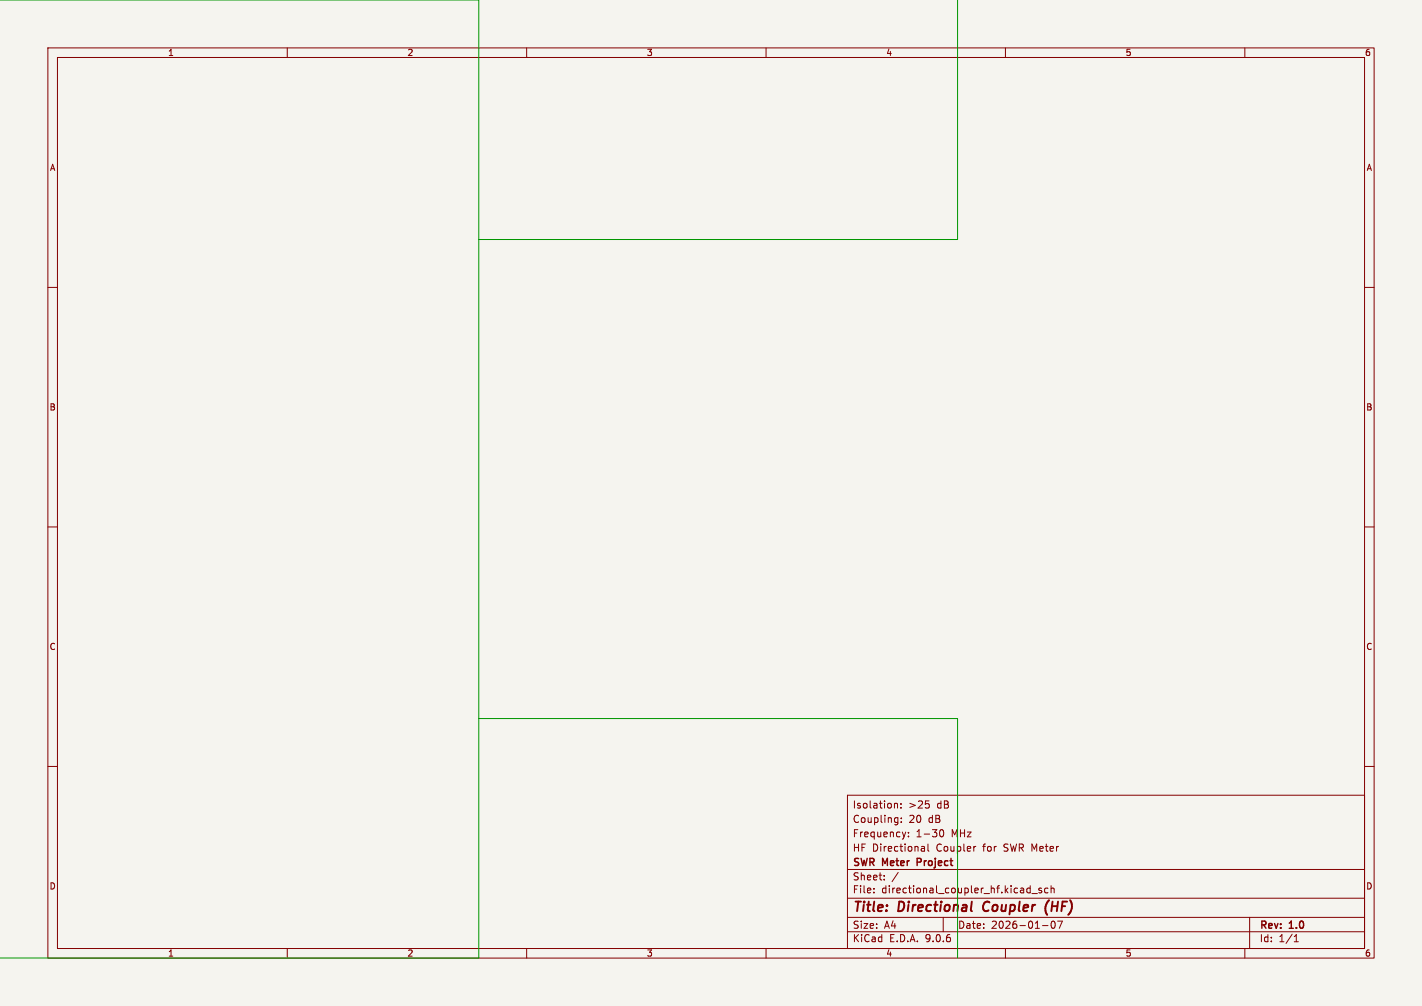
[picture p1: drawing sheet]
(kicad_sch
 (version 20250114)
 (generator "eeschema")
 (generator_version "9.0")
 (paper "A4")
 (title_block
  (title "Directional Coupler (HF)")
  (rev "1.0")
  (date "2026-01-07")
  (company "SWR Meter Project")
  (comment 1 "HF Directional Coupler for SWR Meter")
  (comment 2 "Frequency: 1-30 MHz")
  (comment 3 "Coupling: 20 dB")
  (comment 4 "Isolation: >25 dB"))
 (symbol (lib_id "Device:R") (at 100 50 0) (unit 1))
 (symbol (lib_id "Device:R") (at 100 150 0) (unit 1))
 (symbol (lib_id "Device:Conn_01x01") (at 0 0 0) (unit 1))
 (symbol (lib_id "Device:Conn_01x01") (at 200 0 0) (unit 1))
 (symbol (lib_id "Device:Conn_01x01") (at 200 200 0) (unit 1))
 (symbol (lib_id "Device:Conn_01x01") (at 0 200 0) (unit 1))
 (symbol (lib_id "Device:XFRM_2L") (at 100 100 0) (unit 1))
 (wire (pts (xy 0 0) (xy 100 0)))
 (wire (pts (xy 100 0) (xy 100 50)))
 (wire (pts (xy 100 50) (xy 200 50)))
 (wire (pts (xy 200 50) (xy 200 0)))
 (wire (pts (xy 0 200) (xy 100 200)))
 (wire (pts (xy 100 200) (xy 100 150)))
 (wire (pts (xy 100 150) (xy 200 150)))
 (wire (pts (xy 200 150) (xy 200 200)))
 (wire (pts (xy 100 50) (xy 100 80)))
 (wire (pts (xy 100 80) (xy 100 120)))
 (wire (pts (xy 100 120) (xy 100 150))))
